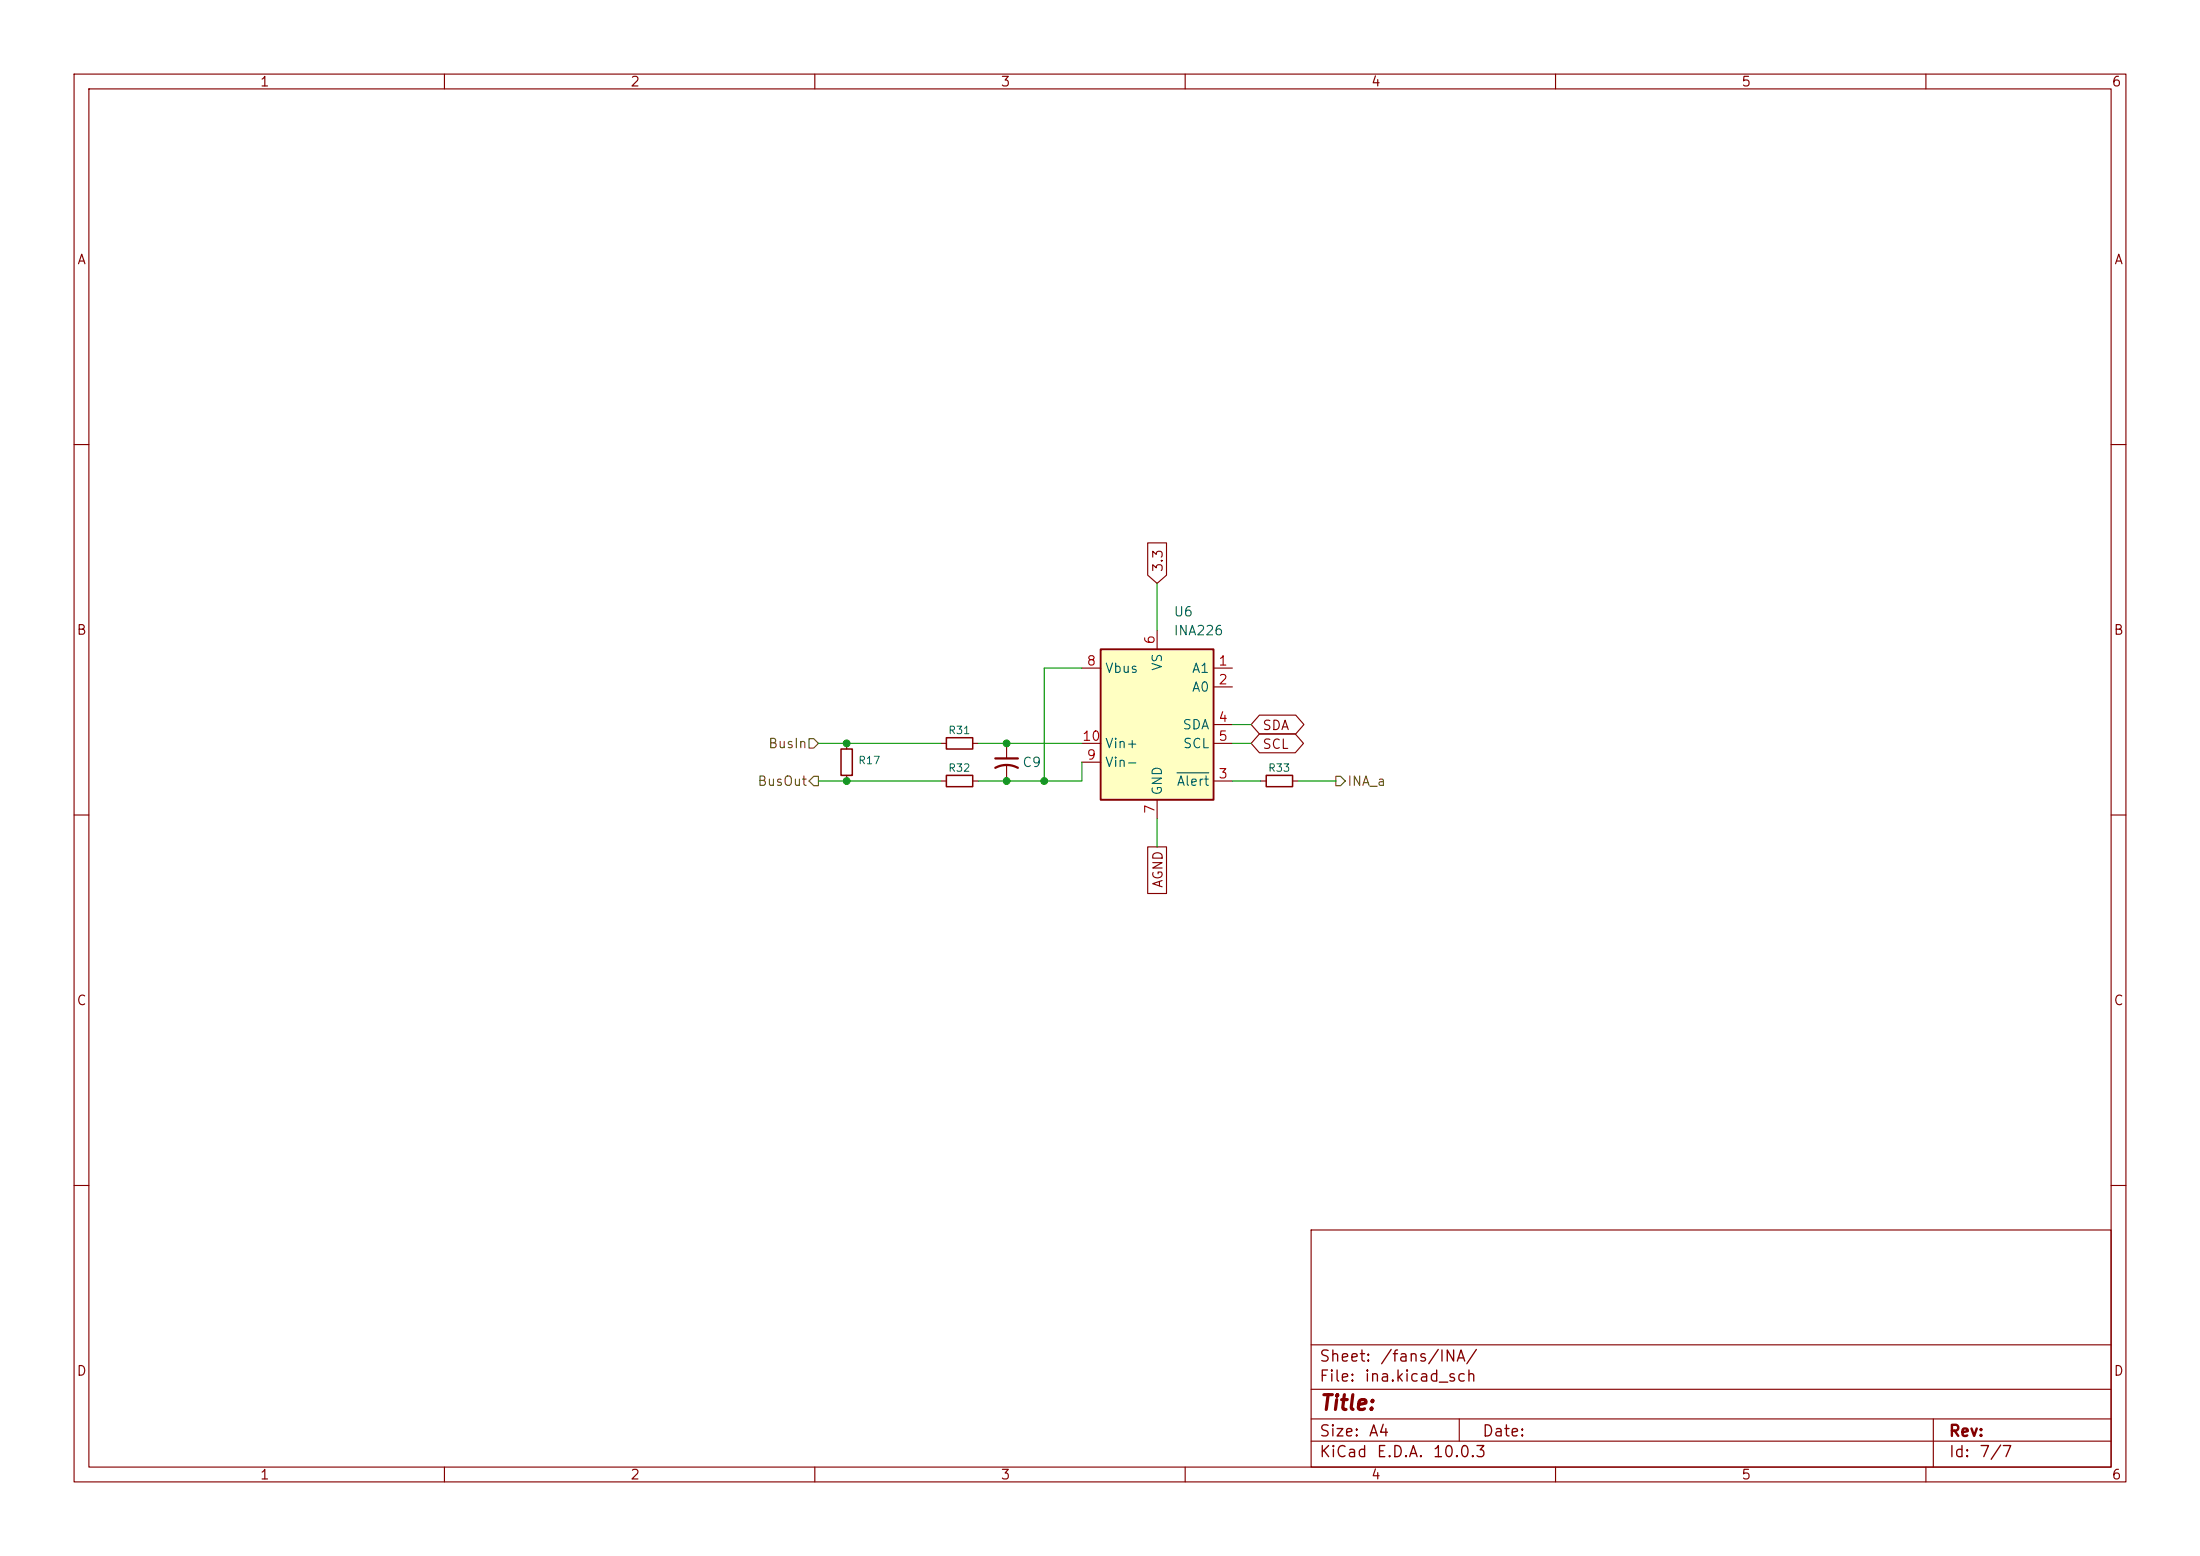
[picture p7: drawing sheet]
(kicad_sch
 (version 20260306)
 (generator "eeschema")
 (generator_version "10.0")
 (paper "A4")
 (lib_symbols
  (symbol "Device:C_Small_US"
   (pin_numbers (hide yes))
   (pin_names
    (offset 0.254) (hide yes)) (exclude_from_sim no) (in_bom yes) (on_board yes)
   (in_pos_files yes)
   (duplicate_pin_numbers_are_jumpers no)
   (property "Reference" "C" (at 0.254 1.778 0) (show_name no) (do_not_autoplace no) (effects (font (size 1.27 1.27)) (justify left)))
   (property "Value" "C_Small_US" (at 0.254 -2.032 0) (show_name no) (do_not_autoplace no) (effects (font (size 1.27 1.27)) (justify left)))
   (property "Footprint" "" (at 0 0 0) (show_name no) (do_not_autoplace no) (hide yes) (effects (font (size 1.27 1.27))))
   (property "Datasheet" "" (at 0 0 0) (show_name no) (do_not_autoplace no) (hide yes) (effects (font (size 1.27 1.27))))
   (property "Description" "capacitor, small US symbol" (at 0 0 0) (show_name no) (do_not_autoplace no) (hide yes) (effects (font (size 1.27 1.27))))
   (symbol "C_Small_US_0_1"
    (polyline (pts (xy -1.524 0.508) (xy 1.524 0.508)) (stroke (width 0.3048) (type default)) (fill (type none)))
    (arc (start -1.524 -0.762) (mid 0 -0.3734) (end 1.524 -0.762) (stroke (width 0.3048) (type default)) (fill (type none))))
   (symbol "C_Small_US_1_1"
    (pin passive line (at 0 2.54 270) (length 2.032) (name "" (effects (font (size 1.27 1.27)))) (number "1" (effects (font (size 1.27 1.27)))))
    (pin passive line (at 0 -2.54 90) (length 2.032) (name "" (effects (font (size 1.27 1.27)))) (number "2" (effects (font (size 1.27 1.27))))))
   (embedded_fonts no))
  (symbol "Device:R_Small"
   (pin_numbers (hide yes))
   (pin_names
    (offset 0.254) (hide yes)) (exclude_from_sim no) (in_bom yes) (on_board yes)
   (in_pos_files yes)
   (duplicate_pin_numbers_are_jumpers no)
   (property "Reference" "R" (at 0 0 90) (show_name no) (do_not_autoplace no) (effects (font (size 1.016 1.016))))
   (property "Value" "R_Small" (at 1.778 0 90) (show_name no) (do_not_autoplace no) (effects (font (size 1.27 1.27))))
   (property "Footprint" "" (at 0 0 0) (show_name no) (do_not_autoplace no) (hide yes) (effects (font (size 1.27 1.27))))
   (property "Datasheet" "" (at 0 0 0) (show_name no) (do_not_autoplace no) (hide yes) (effects (font (size 1.27 1.27))))
   (property "Description" "Resistor, small symbol" (at 0 0 0) (show_name no) (do_not_autoplace no) (hide yes) (effects (font (size 1.27 1.27))))
   (symbol "R_Small_0_1"
    (rectangle (start -0.762 1.778) (end 0.762 -1.778) (stroke (width 0.2032) (type default)) (fill (type none))))
   (symbol "R_Small_1_1"
    (pin passive line (at 0 2.54 270) (length 0.762) (name "" (effects (font (size 1.27 1.27)))) (number "1" (effects (font (size 1.27 1.27)))))
    (pin passive line (at 0 -2.54 90) (length 0.762) (name "" (effects (font (size 1.27 1.27)))) (number "2" (effects (font (size 1.27 1.27))))))
   (embedded_fonts no))
  (symbol "Sensor_Energy:INA226" (exclude_from_sim no) (in_bom yes) (on_board yes)
   (in_pos_files yes)
   (duplicate_pin_numbers_are_jumpers no)
   (property "Reference" "U" (at -6.35 11.43 0) (show_name no) (do_not_autoplace no) (effects (font (size 1.27 1.27))))
   (property "Value" "INA226" (at 3.81 11.43 0) (show_name no) (do_not_autoplace no) (effects (font (size 1.27 1.27))))
   (property "Footprint" "Package_SO:VSSOP-10_3x3mm_P0.5mm" (at 20.32 -11.43 0) (show_name no) (do_not_autoplace no) (hide yes) (effects (font (size 1.27 1.27))))
   (property "Datasheet" "http://www.ti.com/lit/ds/symlink/ina226.pdf" (at 8.89 -2.54 0) (show_name no) (do_not_autoplace no) (hide yes) (effects (font (size 1.27 1.27))))
   (property "Description" "High-Side or Low-Side Measurement, Bi-Directional Current and Power Monitor (0-36V) with I2C Compatible Interface, VSSOP-10" (at 0 0 0) (show_name no) (do_not_autoplace no) (hide yes) (effects (font (size 1.27 1.27))))
   (symbol "INA226_0_1"
    (rectangle (start 7.62 10.16) (end -7.62 -10.16) (stroke (width 0.254) (type default)) (fill (type background))))
   (symbol "INA226_1_1"
    (pin input line (at 10.16 7.62 180) (length 2.54) (name "A1" (effects (font (size 1.27 1.27)))) (number "1" (effects (font (size 1.27 1.27)))))
    (pin input line (at 10.16 5.08 180) (length 2.54) (name "A0" (effects (font (size 1.27 1.27)))) (number "2" (effects (font (size 1.27 1.27)))))
    (pin open_collector line (at 10.16 -7.62 180) (length 2.54) (name "~{Alert}" (effects (font (size 1.27 1.27)))) (number "3" (effects (font (size 1.27 1.27)))))
    (pin bidirectional line (at 10.16 0 180) (length 2.54) (name "SDA" (effects (font (size 1.27 1.27)))) (number "4" (effects (font (size 1.27 1.27)))))
    (pin input line (at 10.16 -2.54 180) (length 2.54) (name "SCL" (effects (font (size 1.27 1.27)))) (number "5" (effects (font (size 1.27 1.27)))))
    (pin power_in line (at 0 12.7 270) (length 2.54) (name "VS" (effects (font (size 1.27 1.27)))) (number "6" (effects (font (size 1.27 1.27)))))
    (pin power_in line (at 0 -12.7 90) (length 2.54) (name "GND" (effects (font (size 1.27 1.27)))) (number "7" (effects (font (size 1.27 1.27)))))
    (pin input line (at -10.16 7.62 0) (length 2.54) (name "Vbus" (effects (font (size 1.27 1.27)))) (number "8" (effects (font (size 1.27 1.27)))))
    (pin input line (at -10.16 -5.08 0) (length 2.54) (name "Vin-" (effects (font (size 1.27 1.27)))) (number "9" (effects (font (size 1.27 1.27)))))
    (pin input line (at -10.16 -2.54 0) (length 2.54) (name "Vin+" (effects (font (size 1.27 1.27)))) (number "10" (effects (font (size 1.27 1.27))))))
   (embedded_fonts no)))
 (junction
  (at 114.3 105.41)
  (diameter 0)
  (color 0 0 0 0))
 (junction
  (at 135.89 100.33)
  (diameter 0)
  (color 0 0 0 0))
 (junction
  (at 114.3 100.33)
  (diameter 0)
  (color 0 0 0 0))
 (junction
  (at 135.89 105.41)
  (diameter 0)
  (color 0 0 0 0))
 (junction
  (at 140.97 105.41)
  (diameter 0)
  (color 0 0 0 0))
 (wire
  (pts (xy 175.26 105.41) (xy 180.34 105.41))
  (stroke (width 0) (type default)))
 (wire
  (pts (xy 166.37 100.33) (xy 168.91 100.33))
  (stroke (width 0) (type default)))
 (wire
  (pts (xy 140.97 105.41) (xy 135.89 105.41))
  (stroke (width 0) (type default)))
 (wire
  (pts (xy 156.21 114.3) (xy 156.21 110.49))
  (stroke (width 0) (type default)))
 (wire
  (pts (xy 110.49 100.33) (xy 114.3 100.33))
  (stroke (width 0) (type default)))
 (wire
  (pts (xy 166.37 105.41) (xy 170.18 105.41))
  (stroke (width 0) (type default)))
 (wire
  (pts (xy 132.08 100.33) (xy 135.89 100.33))
  (stroke (width 0) (type default)))
 (wire
  (pts (xy 156.21 78.74) (xy 156.21 85.09))
  (stroke (width 0) (type default)))
 (wire
  (pts (xy 127 105.41) (xy 114.3 105.41))
  (stroke (width 0) (type default)))
 (wire
  (pts (xy 140.97 90.17) (xy 146.05 90.17))
  (stroke (width 0) (type default)))
 (wire
  (pts (xy 135.89 105.41) (xy 132.08 105.41))
  (stroke (width 0) (type default)))
 (wire
  (pts (xy 146.05 102.87) (xy 146.05 105.41))
  (stroke (width 0) (type default)))
 (wire
  (pts (xy 166.37 97.79) (xy 168.91 97.79))
  (stroke (width 0) (type default)))
 (wire
  (pts (xy 146.05 105.41) (xy 140.97 105.41))
  (stroke (width 0) (type default)))
 (wire
  (pts (xy 110.49 105.41) (xy 114.3 105.41))
  (stroke (width 0) (type default)))
 (wire
  (pts (xy 135.89 100.33) (xy 146.05 100.33))
  (stroke (width 0) (type default)))
 (wire
  (pts (xy 140.97 90.17) (xy 140.97 105.41))
  (stroke (width 0) (type default)))
 (wire
  (pts (xy 114.3 100.33) (xy 127 100.33))
  (stroke (width 0) (type default)))
 (global_label "AGND"
  (shape passive)
  (at 156.21 114.3 270)
  (fields_autoplaced yes)
  (effects (font (size 1.27 1.27)) (justify right))
  (property "Intersheetrefs" "${INTERSHEET_REFS}" (at 156.21 121.133 90) (hide yes) (show_name no) (do_not_autoplace no) (effects (font (size 1.27 1.27)) (justify right))))
 (global_label "3.3"
  (shape input)
  (at 156.21 78.74 90)
  (fields_autoplaced yes)
  (effects (font (size 1.27 1.27)) (justify left))
  (property "Intersheetrefs" "${INTERSHEET_REFS}" (at 156.21 72.731 90) (hide yes) (show_name no) (do_not_autoplace no) (effects (font (size 1.27 1.27)) (justify left))))
 (global_label "SDA"
  (shape bidirectional)
  (at 168.91 97.79 0)
  (fields_autoplaced yes)
  (effects (font (size 1.27 1.27)) (justify left))
  (property "Intersheetrefs" "${INTERSHEET_REFS}" (at 176.5746 97.79 0) (hide yes) (show_name no) (do_not_autoplace no) (effects (font (size 1.27 1.27)) (justify left))))
 (global_label "SCL"
  (shape bidirectional)
  (at 168.91 100.33 0)
  (fields_autoplaced yes)
  (effects (font (size 1.27 1.27)) (justify left))
  (property "Intersheetrefs" "${INTERSHEET_REFS}" (at 176.5141 100.33 0) (hide yes) (show_name no) (do_not_autoplace no) (effects (font (size 1.27 1.27)) (justify left))))
 (hierarchical_label "BusIn"
  (shape input)
  (at 110.49 100.33 180)
  (effects (font (size 1.27 1.27)) (justify right)))
 (hierarchical_label "BusOut"
  (shape output)
  (at 110.49 105.41 180)
  (effects (font (size 1.27 1.27)) (justify right)))
 (hierarchical_label "INA_a"
  (shape output)
  (at 180.34 105.41 0)
  (effects (font (size 1.27 1.27)) (justify left)))
 (symbol
  (lib_id "Device:R_Small")
  (at 172.72 105.41 270)
  (unit 1)
  (body_style 1)
  (exclude_from_sim no)
  (in_bom yes)
  (on_board yes)
  (in_pos_files yes)
  (dnp no)
  (property "Reference" "R33" (at 172.72 103.632 90) (show_name no) (do_not_autoplace no) (effects (font (size 1.016 1.016))))
  (property "Value" "1k" (at 172.466 102.616 90) (hide yes) (show_name no) (do_not_autoplace no) (effects (font (size 1.27 1.27))))
  (property "Footprint" "Resistor_SMD:R_0805_2012Metric_Pad1.20x1.40mm_HandSolder" (at 172.72 105.41 0) (hide yes) (show_name no) (do_not_autoplace no) (effects (font (size 1.27 1.27))))
  (property "Datasheet" "" (at 172.72 105.41 0) (hide yes) (show_name no) (do_not_autoplace no) (effects (font (size 1.27 1.27))))
  (property "Description" "Resistor, small symbol" (at 172.72 105.41 0) (hide yes) (show_name no) (do_not_autoplace no) (effects (font (size 1.27 1.27))))
  (pin "2")
  (pin "1"))
 (symbol
  (lib_id "Sensor_Energy:INA226")
  (at 156.21 97.79 0)
  (unit 1)
  (body_style 1)
  (exclude_from_sim no)
  (in_bom yes)
  (on_board yes)
  (in_pos_files yes)
  (dnp no)
  (fields_autoplaced yes)
  (property "Reference" "U6" (at 158.3533 82.55 0) (show_name no) (do_not_autoplace no) (effects (font (size 1.27 1.27)) (justify left)))
  (property "Value" "INA226" (at 158.3533 85.09 0) (show_name no) (do_not_autoplace no) (effects (font (size 1.27 1.27)) (justify left)))
  (property "Footprint" "Package_SO:VSSOP-10_3x3mm_P0.5mm" (at 176.53 109.22 0) (hide yes) (show_name no) (do_not_autoplace no) (effects (font (size 1.27 1.27))))
  (property "Datasheet" "http://www.ti.com/lit/ds/symlink/ina226.pdf" (at 165.1 100.33 0) (hide yes) (show_name no) (do_not_autoplace no) (effects (font (size 1.27 1.27))))
  (property "Description" "High-Side or Low-Side Measurement, Bi-Directional Current and Power Monitor (0-36V) with I2C Compatible Interface, VSSOP-10" (at 156.21 97.79 0) (hide yes) (show_name no) (do_not_autoplace no) (effects (font (size 1.27 1.27))))
  (pin "8")
  (pin "9")
  (pin "6")
  (pin "10")
  (pin "7")
  (pin "4")
  (pin "1")
  (pin "5")
  (pin "2")
  (pin "3"))
 (symbol
  (lib_id "Device:R_Small")
  (at 129.54 100.33 270)
  (unit 1)
  (body_style 1)
  (exclude_from_sim no)
  (in_bom yes)
  (on_board yes)
  (in_pos_files yes)
  (dnp no)
  (property "Reference" "R31" (at 129.54 98.552 90) (show_name no) (do_not_autoplace no) (effects (font (size 1.016 1.016))))
  (property "Value" "10" (at 129.286 97.536 90) (hide yes) (show_name no) (do_not_autoplace no) (effects (font (size 1.27 1.27))))
  (property "Footprint" "Resistor_SMD:R_0805_2012Metric_Pad1.20x1.40mm_HandSolder" (at 129.54 100.33 0) (hide yes) (show_name no) (do_not_autoplace no) (effects (font (size 1.27 1.27))))
  (property "Datasheet" "" (at 129.54 100.33 0) (hide yes) (show_name no) (do_not_autoplace no) (effects (font (size 1.27 1.27))))
  (property "Description" "Resistor, small symbol" (at 129.54 100.33 0) (hide yes) (show_name no) (do_not_autoplace no) (effects (font (size 1.27 1.27))))
  (pin "2")
  (pin "1"))
 (symbol
  (lib_id "Device:C_Small_US")
  (at 135.89 102.87 0)
  (unit 1)
  (body_style 1)
  (exclude_from_sim no)
  (in_bom yes)
  (on_board yes)
  (in_pos_files yes)
  (dnp no)
  (property "Reference" "C9" (at 137.922 102.87 0) (show_name no) (do_not_autoplace no) (effects (font (size 1.27 1.27)) (justify left)))
  (property "Value" "0.1" (at 131.318 104.394 0) (hide yes) (show_name no) (do_not_autoplace no) (effects (font (size 1.27 1.27)) (justify left)))
  (property "Footprint" "Capacitor_SMD:C_0805_2012Metric_Pad1.18x1.45mm_HandSolder" (at 135.89 102.87 0) (hide yes) (show_name no) (do_not_autoplace no) (effects (font (size 1.27 1.27))))
  (property "Datasheet" "" (at 135.89 102.87 0) (hide yes) (show_name no) (do_not_autoplace no) (effects (font (size 1.27 1.27))))
  (property "Description" "capacitor, small US symbol" (at 135.89 102.87 0) (hide yes) (show_name no) (do_not_autoplace no) (effects (font (size 1.27 1.27))))
  (property "model" "" (at 135.89 102.87 0) (hide yes) (show_name no) (do_not_autoplace no) (effects (font (size 1.27 1.27))))
  (property "Sim.Type" "" (at 135.89 102.87 0) (hide yes) (show_name no) (do_not_autoplace no) (effects (font (size 1.27 1.27))))
  (pin "1")
  (pin "2"))
 (symbol
  (lib_id "Device:R_Small")
  (at 114.3 102.87 0)
  (unit 1)
  (body_style 1)
  (exclude_from_sim no)
  (in_bom yes)
  (on_board yes)
  (in_pos_files yes)
  (dnp no)
  (property "Reference" "R17" (at 115.824 102.616 0) (show_name no) (do_not_autoplace no) (effects (font (size 1.016 1.016)) (justify left)))
  (property "Value" "WSL2512R0470FEA" (at 116.84 104.1399 0) (hide yes) (show_name no) (do_not_autoplace no) (effects (font (size 1.27 1.27)) (justify left)))
  (property "Footprint" "Resistor_SMD:R_2512_6332Metric_Pad1.40x3.35mm_HandSolder" (at 114.3 102.87 0) (hide yes) (show_name no) (do_not_autoplace no) (effects (font (size 1.27 1.27))))
  (property "Datasheet" "" (at 114.3 102.87 0) (hide yes) (show_name no) (do_not_autoplace no) (effects (font (size 1.27 1.27))))
  (property "Description" "Resistor, small symbol" (at 114.3 102.87 0) (hide yes) (show_name no) (do_not_autoplace no) (effects (font (size 1.27 1.27))))
  (pin "2")
  (pin "1"))
 (symbol
  (lib_id "Device:R_Small")
  (at 129.54 105.41 270)
  (unit 1)
  (body_style 1)
  (exclude_from_sim no)
  (in_bom yes)
  (on_board yes)
  (in_pos_files yes)
  (dnp no)
  (property "Reference" "R32" (at 129.54 103.632 90) (show_name no) (do_not_autoplace no) (effects (font (size 1.016 1.016))))
  (property "Value" "10" (at 129.286 102.616 90) (hide yes) (show_name no) (do_not_autoplace no) (effects (font (size 1.27 1.27))))
  (property "Footprint" "Resistor_SMD:R_0805_2012Metric_Pad1.20x1.40mm_HandSolder" (at 129.54 105.41 0) (hide yes) (show_name no) (do_not_autoplace no) (effects (font (size 1.27 1.27))))
  (property "Datasheet" "" (at 129.54 105.41 0) (hide yes) (show_name no) (do_not_autoplace no) (effects (font (size 1.27 1.27))))
  (property "Description" "Resistor, small symbol" (at 129.54 105.41 0) (hide yes) (show_name no) (do_not_autoplace no) (effects (font (size 1.27 1.27))))
  (pin "2")
  (pin "1")))
